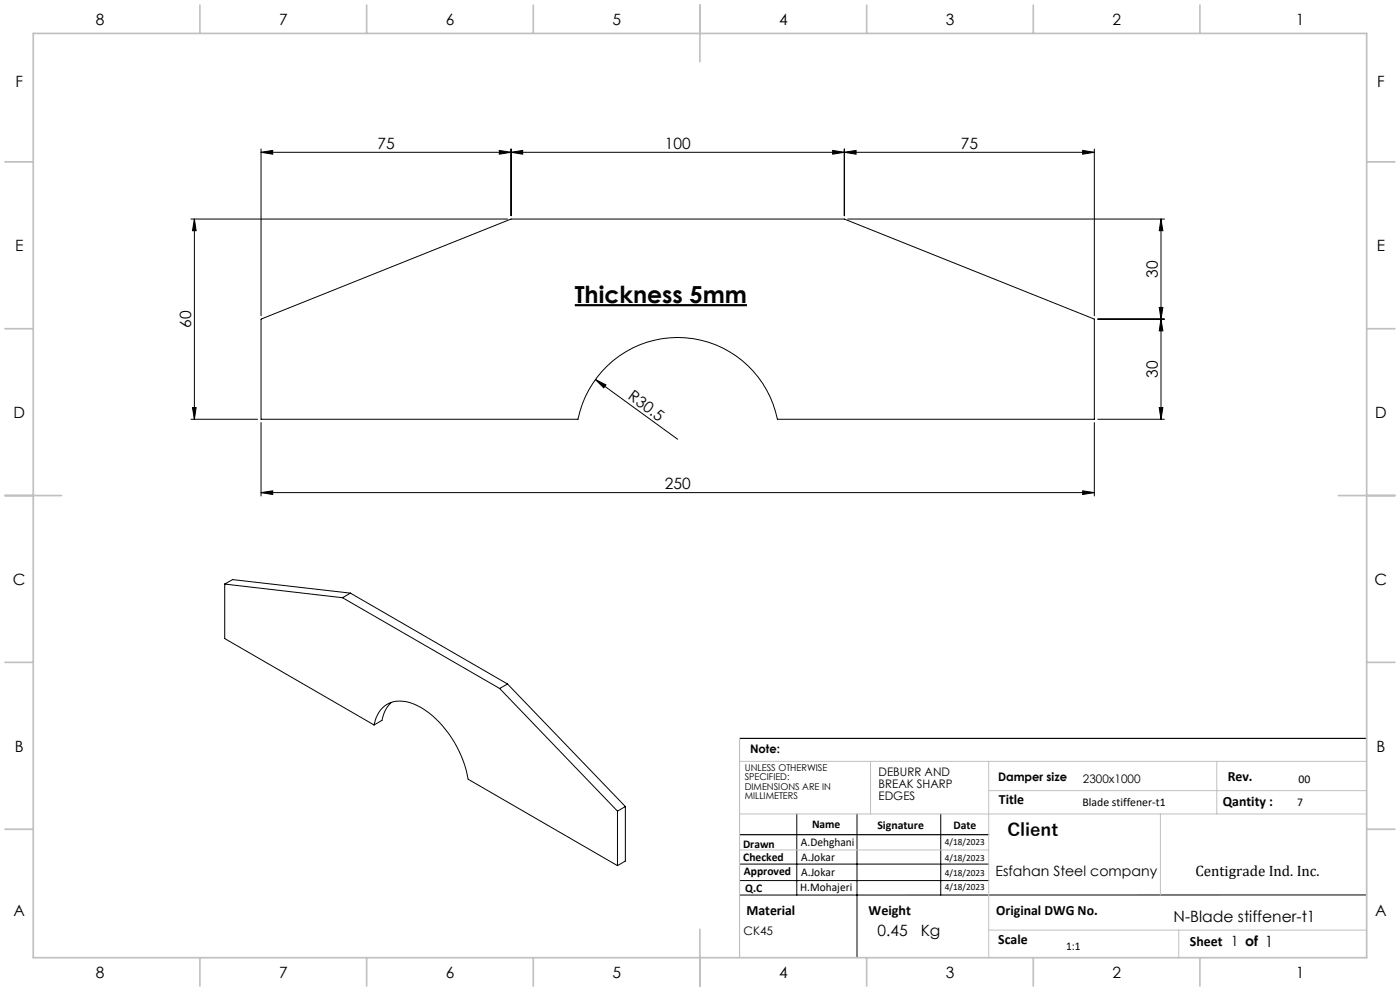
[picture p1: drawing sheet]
<svg xmlns="http://www.w3.org/2000/svg" width="420mm" height="297mm" viewBox="0 0 420 297" stroke-linecap="round" stroke-linejoin="round" font-family="sans-serif">
<path d="M172.4 91.5h51.7" fill="none" stroke="#000" stroke-width=".66" stroke-linecap="butt"/>
<g fill="none" stroke="#000" stroke-width=".3">
<path d="M78.3 45.6l3.5-.5v1.1zM78.3 44.7v49.9M78.3 45.6h250M149.8 45.1l3.5 .5-3.5 .6zM153.3 45.6l3.5-.5v1.1zM153.3 44.7v20M249.8 45.1l3.5 .5-3.5 .6zM253.3 45.6l3.5-.5v1.1zM253.3 44.7v20M324.8 45.1l3.5 .5-3.5 .6zM328.3 44.7v49.9M57.3 65.6h95"/>
<path d="M58.3 65.6l.5 3.5h-1.1zM58.3 65.6v60.1M254.3 65.6h95M348.3 65.6l.6 3.5h-1.1zM348.3 65.6v60.1M78.3 95.6l75-30h100l75 30v30.1h-95.1a30.5 30.5 0 0 0-29.9-24.6 30.5 30.5 0 0 0-29.9 24.6h-95.1zM329.3 95.6h20M347.8 92.1h1.1l-.6 3.5zM348.3 95.6l.6 3.6h-1.1zM178.6 113.7l3.2 1.7-.7 .8zM178.6 113.7l24.7 18M57.3 125.7h20"/>
<path d="M57.7 122.2h1.1l-.5 3.5zM78.3 126.6v22.1M328.3 126.6v22.1M329.3 125.7h20M347.8 122.2h1.1l-.6 3.5zM78.3 147.6l3.5-.5v1.1zM78.3 147.6h250M324.8 147.1l3.5 .5-3.5 .6zM67.4 175l35.4 4.1M67.4 175v16.4l44.8 25.9M67.4 175l2.4-1.3 35.3 4.1M102.8 179.1l47.1 27.2"/>
<path d="M105.1 177.8l-2.3 1.3M105.1 177.8l47.2 27.2M112.2 217.3a7.9 7.9 0 0 1 10.9-6.7 27.4 27.4 0 0 1 14.6 14.5l1.7 4.2 1 4.2 44.8 25.9M117.4 210.5l-.1 .1a9.5 9.5 0 0 0-2.7 5.3l-2.4 1.4M149.9 206.3l35.3 36.8M152.3 205l-2.4 1.3M152.3 205l35.3 36.7M185.2 243.1v16.3M187.6 241.7l-2.4 1.4M187.6 241.7v16.4l-2.4 1.3M221.9 259h74.7M239 243.9v24.3"/>
<path d="M257.1 243.9v43.1M282.2 243.9v24.3M221.9 263.9h74.7M410 268.2h-188.1"/>
</g>
<path d="M221.9 221.3h188.1M221.9 250.2h74.7" fill="none" stroke="#000" stroke-width=".35"/>
<path d="M221.9 228.2h188.1M261.2 228.2v15.7M296.6 228.2v58.8M296.6 237h113.4M365.1 228.2v15.7M221.9 243.9h188.1M221.9 254.7h74.7M348.1 243.9v24.3M296.6 278.8h113.4M353.6 278.8v8.2" fill="none" stroke="#c0c0c0" stroke-width=".3"/>
<path d="M221.9 221.3v65.7" fill="none" stroke="#c0c0c0" stroke-width=".35"/>
<g fill="none" stroke="#c0c0c0" stroke-width=".5">
<path d="M10 10h400v277h-400zM60 1.5v8.5M110 1.5v8.5M160 1.5v8.5M210 1.5v17M260 1.5v8.5M310 1.5v8.5M360 1.5v8.5M1.5 48.5h8.5M410 48.5h8.5M1.5 98.5h8.5M410 98.5h8.5"/>
<path d="M1.5 148.5h17M401.5 148.5h17M1.5 198.5h8.5M410 198.5h8.5M1.5 248.5h8.5M410 248.5h8.5M210 278.5v17M60 287v8.5M110 287v8.5M160 287v8.5M260 287v8.5M310 287v8.5"/>
<path d="M360 287v8.5"/>
</g>
<g fill="#000">
<path d="M178.6 113.7l3.2 1.7-.7 .8z"/>
<path d="M149.8 45.1l3.5 .5-3.5 .6zM78.3 45.6l3.5-.5v1.1zM249.8 45.1l3.5 .5-3.5 .6zM153.3 45.6l3.5-.5v1.1zM324.8 45.1l3.5 .5-3.5 .6zM253.3 45.6l3.5-.5v1.1z"/>
<path d="M57.7 122.2h1.1l-.5 3.5zM58.3 65.6l.5 3.5h-1.1zM347.8 122.2h1.1l-.6 3.5zM348.3 95.6l.6 3.6h-1.1zM347.8 92.1h1.1l-.6 3.5zM348.3 65.6l.6 3.5h-1.1z"/>
<path d="M78.3 147.6l3.5-.5v1.1zM324.8 147.1l3.5 .5-3.5 .6z"/>
</g>
<text font-size="7.1" x="172.4" y="90.7">Thickness 5mm</text>
<text font-size="5.3" x="302.2" y="250.7">Client</text>
<g font-size="4.7">
<text x="28.7" y="7.6">8</text>
<text x="83.7" y="7.6">7</text>
<text x="133.7" y="7.6">6</text>
<text x="183.7" y="7.6">5</text>
<text x="233.7" y="7.6">4</text>
<text x="283.7" y="7.6">3</text>
<text x="333.7" y="7.6">2</text>
<text x="388.7" y="7.6">1</text>
<text x="4.6" y="26.1">F</text>
<text x="413.1" y="26.1">F</text>
<text x="113.2" y="44.6">75</text>
<text x="199.4" y="44.6">100</text>
<text x="288.2" y="44.6">75</text>
<text x="4.5" y="75.3">E</text>
<text x="413" y="75.3">E</text>
<text x="347.3" y="83.2" transform="rotate(-90 347.3 83.2)">30</text>
<text x="57.3" y="98.2" transform="rotate(-90 57.3 98.2)">60</text>
<text x="347.3" y="113.2" transform="rotate(-90 347.3 113.2)">30</text>
<text x="188.1" y="119.4" transform="rotate(36 188.1 119.4)">R30.5</text>
<text x="4" y="125.3">D</text>
<text x="412.5" y="125.3">D</text>
<text x="199.4" y="146.6">250</text>
<text x="3.9" y="175.3">C</text>
<text x="412.4" y="175.3">C</text>
<text x="4.4" y="225.3">B</text>
<text x="412.9" y="225.3">B</text>
<text x="4" y="274.6">A</text>
<text x="412.5" y="274.6">A</text>
<text x="263.3" y="280.5">0.45</text>
<text x="276.2" y="280.5">Kg</text>
<text x="352.1" y="276.4">N-Blade stiffener-t1</text>
<text x="28.7" y="293.1">8</text>
<text x="83.7" y="293.1">7</text>
<text x="133.7" y="293.1">6</text>
<text x="183.7" y="293.1">5</text>
<text x="233.7" y="293.1">4</text>
<text x="283.7" y="293.1">3</text>
<text x="333.7" y="293.1">2</text>
<text x="388.7" y="293.1">1</text>
</g>
<text font-size="4.5" x="358.6" y="262.6">Centigrade Ind. Inc.</text>
<g font-size="4.2">
<text x="368.3" y="234.1">Rev.</text>
<text x="299.7" y="240.9">Title</text>
<text x="366.8" y="241.6">Qantity :</text>
<text x="298.6" y="262.6">Esfahan Steel company</text>
<text x="223.9" y="274.2">Material</text>
<text x="260.6" y="274.2">Weight</text>
<text x="298.9" y="274.2">Original DWG No.</text>
<text x="299.5" y="282.8">Scale</text>
<text x="357" y="283.6">Sheet 1 of 1</text>
</g>
<g font-size="3.5">
<text x="225" y="225.7">Note:</text>
<text x="263.6" y="232.6">DEBURR AND</text>
<text x="263.6" y="236.1">BREAK SHARP</text>
<text x="263.6" y="239.7">EDGES</text>
<text x="299.4" y="234.1">Damper size</text>
<text x="324.9" y="234.7">2300x1000</text>
<text x="389.6" y="234.7">00</text>
<text x="324.7" y="241.6">Blade stiffener-t1</text>
<text x="389.2" y="241.6">7</text>
<text x="243.6" y="248.1">Name</text>
<text x="263.2" y="248.5">Signature</text>
<text x="286" y="248.5">Date</text>
<text x="222.9" y="254">Drawn</text>
<text x="240.3" y="253.6">A.Dehghani</text>
<text x="240.4" y="257.9">A.Jokar</text>
<text x="223" y="258.1">Checked</text>
<text x="223.2" y="262.1">Approved</text>
<text x="240.4" y="262.4">A.Jokar</text>
<text x="223.6" y="267.4">Q.C</text>
<text x="240.1" y="267.1">H.Mohajeri</text>
<text x="223.1" y="280.2">CK45</text>
<text x="319.8" y="284.6">1:1</text>
</g>
<g font-size="2.8">
<text x="223.4" y="231">UNLESS OTHERWISE</text>
<text x="223.4" y="233.8">SPECIFIED:</text>
<text x="223.4" y="236.7">DIMENSIONS ARE IN</text>
<text x="223.4" y="239.5">MILLIMETERS</text>
<text x="283.5" y="253.2">4/18/2023</text>
<text x="283.5" y="258.1">4/18/2023</text>
<text x="283.5" y="262.7">4/18/2023</text>
<text x="283.5" y="266.6">4/18/2023</text>
</g>
</svg>
